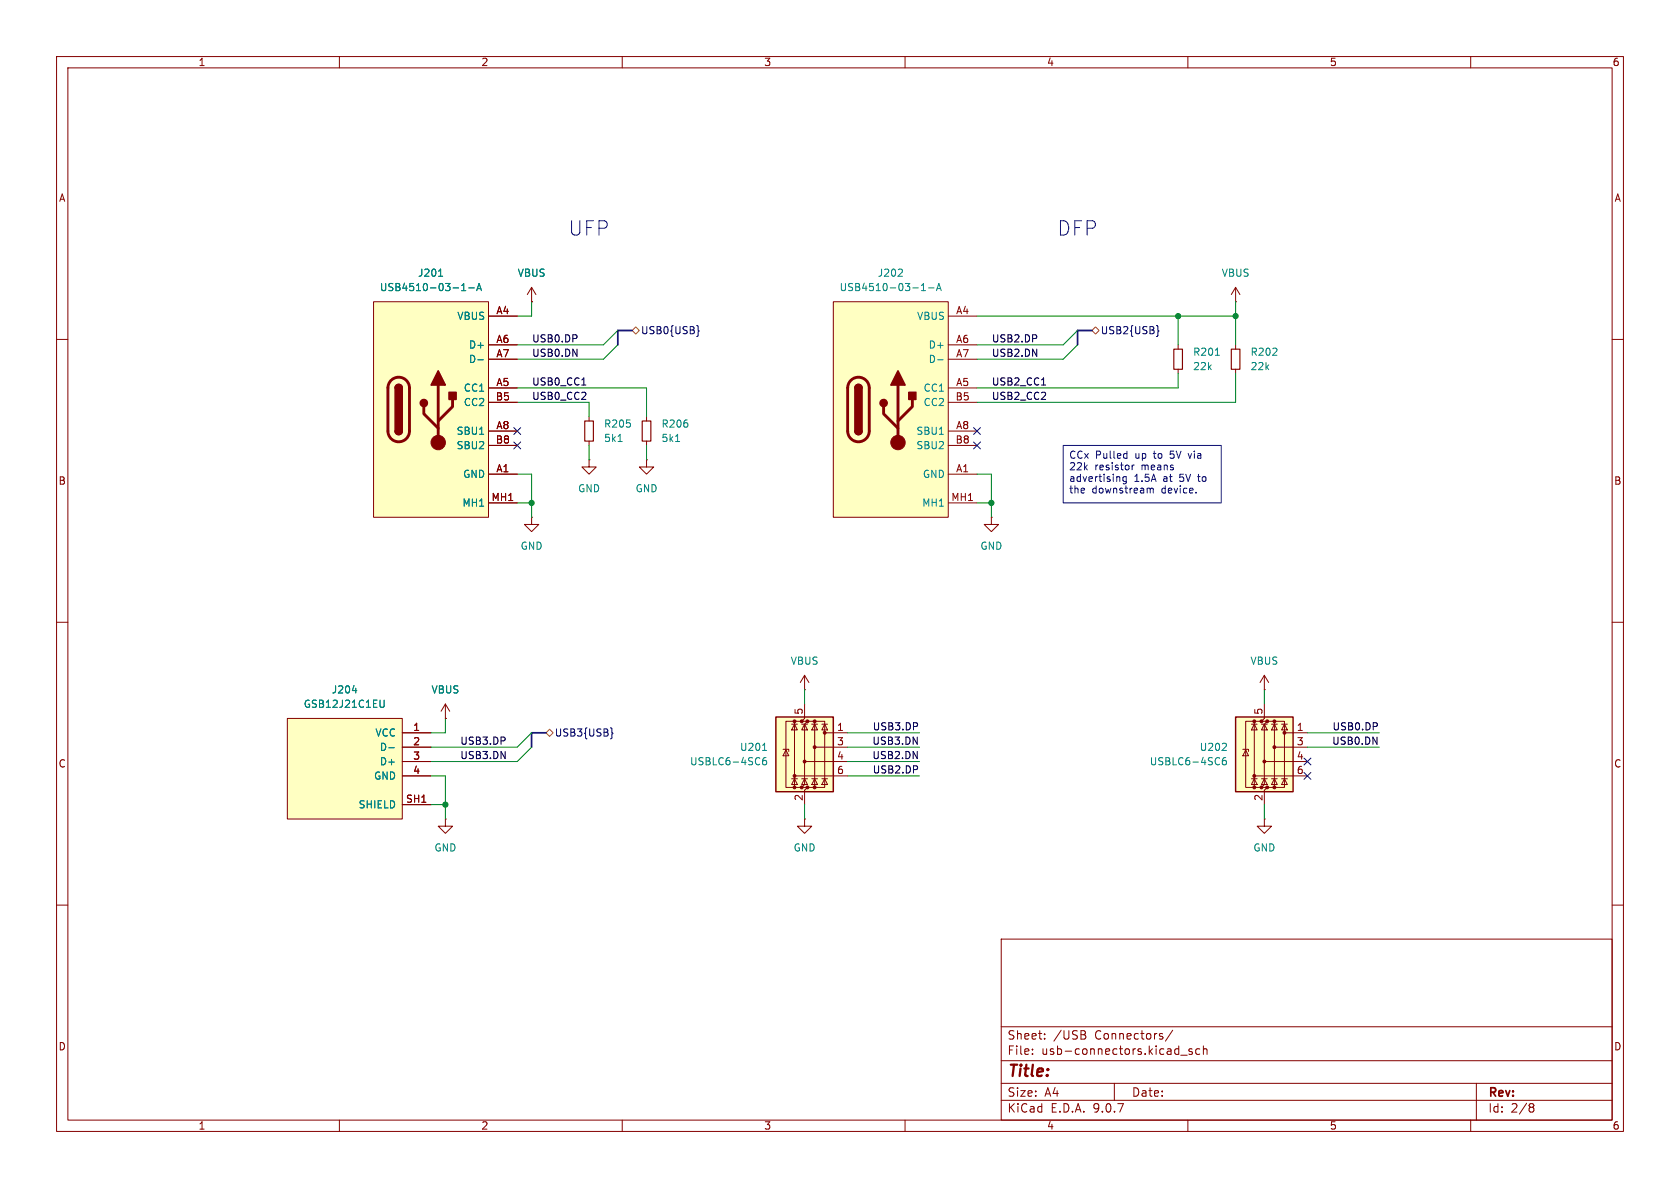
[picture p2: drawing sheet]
(kicad_sch
 (version 20250114)
 (generator "eeschema")
 (generator_version "9.0")
 (paper "A4")
 (lib_symbols
  (symbol "DEV:R_SMALL"
   (pin_numbers (hide yes))
   (pin_names
    (offset 0.254) (hide yes)) (exclude_from_sim no) (in_bom yes) (on_board yes)
   (property "Reference" "R" (at 0 0 90) (effects (font (size 1.27 1.27))))
   (property "Value" "R_SMALL" (at 1.778 0 90) (effects (font (size 1.27 1.27))))
   (property "Footprint" "" (at 0 0 0) (effects (font (size 1.27 1.27)) (hide yes)))
   (property "Datasheet" "~" (at 0 0 0) (effects (font (size 1.27 1.27)) (hide yes)))
   (property "Description" "Resistor, small symbol" (at 0 0 0) (effects (font (size 1.27 1.27)) (hide yes)))
   (symbol "R_SMALL_0_1"
    (rectangle (start -0.762 1.778) (end 0.762 -1.778) (stroke (width 0.2032) (type default)) (fill (type none))))
   (symbol "R_SMALL_1_1"
    (pin passive line (at 0 2.54 270) (length 0.762) (name "~" (effects (font (size 1.27 1.27)))) (number "1" (effects (font (size 1.27 1.27)))))
    (pin passive line (at 0 -2.54 90) (length 0.762) (name "~" (effects (font (size 1.27 1.27)))) (number "2" (effects (font (size 1.27 1.27))))))
   (embedded_fonts no))
  (symbol "Power_Protection:USBLC6-4SC6"
   (pin_names (hide yes)) (exclude_from_sim no) (in_bom yes) (on_board yes)
   (property "Reference" "U" (at 1.27 9.525 0) (effects (font (size 1.27 1.27)) (justify left)))
   (property "Value" "USBLC6-4SC6" (at 1.27 6.985 0) (effects (font (size 1.27 1.27)) (justify left)))
   (property "Footprint" "Package_TO_SOT_SMD:SOT-23-6" (at 2.54 -10.16 0) (effects (font (size 1.27 1.27)
    (italic yes)) (justify left) (hide yes)))
   (property "Datasheet" "https://www.st.com/resource/en/datasheet/usblc6-4.pdf" (at 2.54 -12.7 0) (effects (font (size 1.27 1.27)) (justify left) (hide yes)))
   (property "Description" "Very low capacitance ESD protection diode, 4 data-line, SOT-23-6" (at 0 0 0) (effects (font (size 1.27 1.27)) (hide yes)))
   (symbol "USBLC6-4SC6_0_0"
    (circle (center -3.556 2.54) (radius 0.0001) (stroke (width 0.508) (type default)) (fill (type none)))
    (circle (center -1.778 4.572) (radius 0.0001) (stroke (width 0.508) (type default)) (fill (type none)))
    (circle (center -1.778 0) (radius 0.0001) (stroke (width 0.508) (type default)) (fill (type none)))
    (circle (center -1.778 -7.112) (radius 0.0001) (stroke (width 0.508) (type default)) (fill (type none)))
    (circle (center -0.508 4.572) (radius 0.0001) (stroke (width 0.508) (type default)) (fill (type none)))
    (circle (center -0.508 -7.112) (radius 0.0001) (stroke (width 0.508) (type default)) (fill (type none)))
    (circle (center 0 -2.54) (radius 0.0001) (stroke (width 0.508) (type default)) (fill (type none)))
    (circle (center 0.508 4.572) (radius 0.0001) (stroke (width 0.508) (type default)) (fill (type none)))
    (circle (center 0.508 -7.112) (radius 0.0001) (stroke (width 0.508) (type default)) (fill (type none)))
    (circle (center 1.778 4.572) (radius 0.0001) (stroke (width 0.508) (type default)) (fill (type none)))
    (circle (center 1.778 -5.08) (radius 0.0001) (stroke (width 0.508) (type default)) (fill (type none)))
    (circle (center 1.778 -7.112) (radius 0.0001) (stroke (width 0.508) (type default)) (fill (type none))))
   (symbol "USBLC6-4SC6_0_1"
    (polyline (pts (xy -5.08 2.54) (xy -3.556 2.54)) (stroke (width 0) (type default)) (fill (type none)))
    (polyline (pts (xy -5.08 0) (xy -1.778 0)) (stroke (width 0) (type default)) (fill (type none)))
    (polyline (pts (xy -5.08 -2.54) (xy 0 -2.54)) (stroke (width 0) (type default)) (fill (type none)))
    (polyline (pts (xy -5.08 -5.08) (xy 1.778 -5.08)) (stroke (width 0) (type default)) (fill (type none)))
    (polyline (pts (xy -4.064 3.048) (xy -3.048 3.048) (xy -3.556 4.064) (xy -4.064 3.048)) (stroke (width 0) (type default)) (fill (type none)))
    (polyline (pts (xy -4.064 -5.588) (xy -3.048 -5.588)) (stroke (width 0) (type default)) (fill (type none)))
    (polyline (pts (xy -3.048 4.064) (xy -4.064 4.064)) (stroke (width 0) (type default)) (fill (type none)))
    (polyline (pts (xy -3.048 -6.604) (xy -4.064 -6.604) (xy -3.556 -5.588) (xy -3.048 -6.604)) (stroke (width 0) (type default)) (fill (type none)))
    (polyline (pts (xy -2.286 4.064) (xy -1.27 4.064)) (stroke (width 0) (type default)) (fill (type none)))
    (polyline (pts (xy -2.286 -5.588) (xy -1.27 -5.588)) (stroke (width 0) (type default)) (fill (type none)))
    (polyline (pts (xy -1.27 3.048) (xy -2.286 3.048) (xy -1.778 4.064) (xy -1.27 3.048)) (stroke (width 0) (type default)) (fill (type none)))
    (polyline (pts (xy -1.27 -6.604) (xy -2.286 -6.604) (xy -1.778 -5.588) (xy -1.27 -6.604)) (stroke (width 0) (type default)) (fill (type none)))
    (polyline (pts (xy -0.508 3.048) (xy 0.508 3.048) (xy 0 4.064) (xy -0.508 3.048)) (stroke (width 0) (type default)) (fill (type none)))
    (polyline (pts (xy -0.508 -5.588) (xy 0.508 -5.588)) (stroke (width 0) (type default)) (fill (type none)))
    (polyline (pts (xy -0.508 -6.604) (xy 0.508 -6.604) (xy 0 -5.588) (xy -0.508 -6.604)) (stroke (width 0) (type default)) (fill (type none)))
    (polyline (pts (xy 0 5.08) (xy 0.508 4.572)) (stroke (width 0) (type default)) (fill (type none)))
    (polyline (pts (xy 0.508 4.064) (xy -0.508 4.064)) (stroke (width 0) (type default)) (fill (type none)))
    (polyline (pts (xy 0.508 -7.112) (xy -0.508 -7.112)) (stroke (width 0) (type default)) (fill (type none)))
    (polyline (pts (xy 1.27 4.064) (xy 2.286 4.064)) (stroke (width 0) (type default)) (fill (type none)))
    (polyline (pts (xy 1.27 -6.604) (xy 2.286 -6.604) (xy 1.778 -5.588) (xy 1.27 -6.604)) (stroke (width 0) (type default)) (fill (type none)))
    (polyline (pts (xy 1.778 4.572) (xy 3.302 4.572) (xy 3.302 -7.112) (xy 1.778 -7.112)) (stroke (width 0) (type default)) (fill (type none)))
    (polyline (pts (xy 2.286 3.048) (xy 1.27 3.048) (xy 1.778 4.064) (xy 2.286 3.048)) (stroke (width 0) (type default)) (fill (type none)))
    (polyline (pts (xy 2.286 -5.588) (xy 1.27 -5.588)) (stroke (width 0) (type default)) (fill (type none)))
    (polyline (pts (xy 2.794 -0.762) (xy 2.794 -0.381) (xy 3.81 -0.381)) (stroke (width 0) (type default)) (fill (type none)))
    (polyline (pts (xy 3.81 -1.524) (xy 2.794 -1.524) (xy 3.302 -0.508) (xy 3.81 -1.524)) (stroke (width 0) (type default)) (fill (type none))))
   (symbol "USBLC6-4SC6_1_1"
    (rectangle (start -5.08 5.334) (end 5.08 -7.874) (stroke (width 0.254) (type default)) (fill (type background)))
    (polyline (pts (xy -1.778 4.572) (xy -3.556 4.572) (xy -3.556 -7.112) (xy -1.778 -7.112)) (stroke (width 0) (type default)) (fill (type none)))
    (polyline (pts (xy -0.508 4.572) (xy 1.778 4.572) (xy 1.778 -7.112) (xy 0.508 -7.112)) (stroke (width 0) (type default)) (fill (type none)))
    (polyline (pts (xy 0 -7.62) (xy -0.508 -7.112) (xy -1.778 -7.112) (xy -1.778 4.572) (xy -0.508 4.572)) (stroke (width 0) (type default)) (fill (type none)))
    (polyline (pts (xy 0.508 -7.112) (xy 0 -6.604) (xy 0 4.064) (xy -0.508 4.572)) (stroke (width 0) (type default)) (fill (type none)))
    (pin passive line (at -7.62 2.54 0) (length 2.54) (name "I/O1" (effects (font (size 1.27 1.27)))) (number "1" (effects (font (size 1.27 1.27)))))
    (pin passive line (at -7.62 0 0) (length 2.54) (name "I/O2" (effects (font (size 1.27 1.27)))) (number "3" (effects (font (size 1.27 1.27)))))
    (pin passive line (at -7.62 -2.54 0) (length 2.54) (name "I/O3" (effects (font (size 1.27 1.27)))) (number "4" (effects (font (size 1.27 1.27)))))
    (pin passive line (at -7.62 -5.08 0) (length 2.54) (name "I/O4" (effects (font (size 1.27 1.27)))) (number "6" (effects (font (size 1.27 1.27)))))
    (pin passive line (at 0 7.62 270) (length 2.54) (name "VBUS" (effects (font (size 1.27 1.27)))) (number "5" (effects (font (size 1.27 1.27)))))
    (pin passive line (at 0 -10.16 90) (length 2.54) (name "GND" (effects (font (size 1.27 1.27)))) (number "2" (effects (font (size 1.27 1.27))))))
   (embedded_fonts no))
  (symbol "USB-CONN:GSB12J21C1EU"
   (pin_names
    (offset 1.016)) (exclude_from_sim no) (in_bom yes) (on_board yes)
   (property "Reference" "J" (at 0 5.08 0) (effects (font (size 1.27 1.27))))
   (property "Value" "GSB12J21C1EU" (at 0 2.54 0) (effects (font (size 1.27 1.27))))
   (property "Footprint" "project_footprints:GSB12J21C1EU" (at 0 -20.32 0) (effects (font (size 1.27 1.27)) (justify bottom) (hide yes)))
   (property "Datasheet" "" (at 0 0 0) (effects (font (size 1.27 1.27)) (hide yes)))
   (property "Description" "" (at 0 0 0) (effects (font (size 1.27 1.27)) (hide yes)))
   (property "Manufacturer" "Amphenol Commercial Products" (at 0 -22.86 0) (effects (font (size 1.27 1.27)) (justify bottom) (hide yes)))
   (symbol "GSB12J21C1EU_0_0"
    (pin power_in line (at -15.24 -2.54 0) (length 5.08) (name "VCC" (effects (font (size 1.27 1.27)))) (number "1" (effects (font (size 1.27 1.27)))))
    (pin bidirectional line (at -15.24 -5.08 0) (length 5.08) (name "D-" (effects (font (size 1.27 1.27)))) (number "2" (effects (font (size 1.27 1.27)))))
    (pin bidirectional line (at -15.24 -7.62 0) (length 5.08) (name "D+" (effects (font (size 1.27 1.27)))) (number "3" (effects (font (size 1.27 1.27)))))
    (pin power_in line (at -15.24 -10.16 0) (length 5.08) (name "GND" (effects (font (size 1.27 1.27)))) (number "4" (effects (font (size 1.27 1.27)))))
    (pin passive line (at -15.24 -15.24 0) (length 5.08) (name "SHIELD" (effects (font (size 1.27 1.27)))) (number "SH1" (effects (font (size 1.27 1.27)))))
    (pin passive line (at -15.24 -15.24 0) (length 5.08) (hide yes) (name "SHIELD" (effects (font (size 1.27 1.27)))) (number "SH2" (effects (font (size 1.27 1.27)))))
    (pin passive line (at -15.24 -15.24 0) (length 5.08) (hide yes) (name "SHIELD" (effects (font (size 1.27 1.27)))) (number "SH3" (effects (font (size 1.27 1.27)))))
    (pin passive line (at -15.24 -15.24 0) (length 5.08) (hide yes) (name "SHIELD" (effects (font (size 1.27 1.27)))) (number "SH4" (effects (font (size 1.27 1.27))))))
   (symbol "GSB12J21C1EU_1_0"
    (rectangle (start -10.16 0) (end 10.16 -17.78) (stroke (width 0) (type solid)) (fill (type background))))
   (embedded_fonts no))
  (symbol "USB-CONN:USB4510-03-1-A" (exclude_from_sim no) (in_bom yes) (on_board yes)
   (property "Reference" "J" (at 0 5.08 0) (effects (font (size 1.27 1.27))))
   (property "Value" "USB4510-03-1-A" (at 0 2.54 0) (effects (font (size 1.27 1.27))))
   (property "Footprint" "project_footprints:USB4510031A" (at 26.67 -94.92 0) (effects (font (size 1.27 1.27)) (justify left top) (hide yes)))
   (property "Datasheet" "https://gct.co/files/drawings/usb4510.pdf" (at 26.67 -194.92 0) (effects (font (size 1.27 1.27)) (justify left top) (hide yes)))
   (property "Description" "USB Connectors USB C Rec 16P 3u\" Mid Mnt 1.6mm O-set SMT L = 6.5mm S-Spring" (at 0 10.16 0) (effects (font (size 1.27 1.27)) (hide yes)))
   (property "Height" "3.36" (at 26.67 -394.92 0) (effects (font (size 1.27 1.27)) (justify left top) (hide yes)))
   (property "Mouser Part Number" "640-USB4510031A" (at 26.67 -494.92 0) (effects (font (size 1.27 1.27)) (justify left top) (hide yes)))
   (property "Mouser Price/Stock" "https://www.mouser.co.uk/ProductDetail/GCT/USB4510-03-1-A?qs=7D1LtPJG0i3iod3O3OZ7LA%3D%3D" (at 26.67 -594.92 0) (effects (font (size 1.27 1.27)) (justify left top) (hide yes)))
   (property "Manufacturer_Name" "GCT (GLOBAL CONNECTOR TECHNOLOGY)" (at 26.67 -694.92 0) (effects (font (size 1.27 1.27)) (justify left top) (hide yes)))
   (property "Manufacturer_Part_Number" "USB4510-03-1-A" (at 26.67 -794.92 0) (effects (font (size 1.27 1.27)) (justify left top) (hide yes)))
   (symbol "USB4510-03-1-A_0_1"
    (polyline (pts (xy -7.62 -22.86) (xy -7.62 -15.24)) (stroke (width 0.508) (type default)) (fill (type none)))
    (rectangle (start -6.35 -22.86) (end -5.08 -15.24) (stroke (width 0.254) (type default)) (fill (type outline)))
    (arc (start -6.35 -15.24) (mid -5.715 -14.6077) (end -5.08 -15.24) (stroke (width 0.254) (type default)) (fill (type none)))
    (arc (start -6.35 -15.24) (mid -5.715 -14.6077) (end -5.08 -15.24) (stroke (width 0.254) (type default)) (fill (type outline)))
    (arc (start -7.62 -15.24) (mid -5.715 -13.3433) (end -3.81 -15.24) (stroke (width 0.508) (type default)) (fill (type none)))
    (arc (start -3.81 -22.86) (mid -5.715 -24.7567) (end -7.62 -22.86) (stroke (width 0.508) (type default)) (fill (type none)))
    (arc (start -5.08 -22.86) (mid -5.715 -23.4923) (end -6.35 -22.86) (stroke (width 0.254) (type default)) (fill (type none)))
    (arc (start -5.08 -22.86) (mid -5.715 -23.4923) (end -6.35 -22.86) (stroke (width 0.254) (type default)) (fill (type outline)))
    (polyline (pts (xy -3.81 -15.24) (xy -3.81 -22.86)) (stroke (width 0.508) (type default)) (fill (type none))))
   (symbol "USB4510-03-1-A_1_1"
    (rectangle (start -10.16 0) (end 10.16 -38.1) (stroke (width 0) (type solid)) (fill (type background)))
    (circle (center -1.27 -17.907) (radius 0.635) (stroke (width 0.254) (type default)) (fill (type outline)))
    (polyline (pts (xy 0 -14.732) (xy 1.27 -12.192) (xy 2.54 -14.732) (xy 0 -14.732)) (stroke (width 0.254) (type default)) (fill (type outline)))
    (polyline (pts (xy 1.27 -21.082) (xy 3.81 -18.542) (xy 3.81 -17.272)) (stroke (width 0.508) (type default)) (fill (type none)))
    (polyline (pts (xy 1.27 -22.352) (xy -1.27 -19.812) (xy -1.27 -18.542)) (stroke (width 0.508) (type default)) (fill (type none)))
    (polyline (pts (xy 1.27 -24.892) (xy 1.27 -14.732)) (stroke (width 0.508) (type default)) (fill (type none)))
    (circle (center 1.27 -24.892) (radius 1.27) (stroke (width 0) (type default)) (fill (type outline)))
    (rectangle (start 3.175 -17.272) (end 4.445 -16.002) (stroke (width 0.254) (type default)) (fill (type outline)))
    (pin passive line (at 15.24 -2.54 180) (length 5.08) (name "VBUS" (effects (font (size 1.27 1.27)))) (number "A4" (effects (font (size 1.27 1.27)))))
    (pin passive line (at 15.24 -2.54 180) (length 5.08) (hide yes) (name "VBUS" (effects (font (size 1.27 1.27)))) (number "A9" (effects (font (size 1.27 1.27)))))
    (pin bidirectional line (at 15.24 -7.62 180) (length 5.08) (name "D+" (effects (font (size 1.27 1.27)))) (number "A6" (effects (font (size 1.27 1.27)))))
    (pin passive line (at 15.24 -7.62 180) (length 5.08) (hide yes) (name "D+" (effects (font (size 1.27 1.27)))) (number "B6" (effects (font (size 1.27 1.27)))))
    (pin bidirectional line (at 15.24 -10.16 180) (length 5.08) (name "D-" (effects (font (size 1.27 1.27)))) (number "A7" (effects (font (size 1.27 1.27)))))
    (pin passive line (at 15.24 -10.16 180) (length 5.08) (hide yes) (name "D-" (effects (font (size 1.27 1.27)))) (number "B7" (effects (font (size 1.27 1.27)))))
    (pin bidirectional line (at 15.24 -15.24 180) (length 5.08) (name "CC1" (effects (font (size 1.27 1.27)))) (number "A5" (effects (font (size 1.27 1.27)))))
    (pin bidirectional line (at 15.24 -17.78 180) (length 5.08) (name "CC2" (effects (font (size 1.27 1.27)))) (number "B5" (effects (font (size 1.27 1.27)))))
    (pin bidirectional line (at 15.24 -22.86 180) (length 5.08) (name "SBU1" (effects (font (size 1.27 1.27)))) (number "A8" (effects (font (size 1.27 1.27)))))
    (pin bidirectional line (at 15.24 -25.4 180) (length 5.08) (name "SBU2" (effects (font (size 1.27 1.27)))) (number "B8" (effects (font (size 1.27 1.27)))))
    (pin passive line (at 15.24 -30.48 180) (length 5.08) (name "GND" (effects (font (size 1.27 1.27)))) (number "A1" (effects (font (size 1.27 1.27)))))
    (pin passive line (at 15.24 -30.48 180) (length 5.08) (hide yes) (name "GND" (effects (font (size 1.27 1.27)))) (number "A12" (effects (font (size 1.27 1.27)))))
    (pin passive line (at 15.24 -35.56 180) (length 5.08) (name "MH1" (effects (font (size 1.27 1.27)))) (number "MH1" (effects (font (size 1.27 1.27)))))
    (pin passive line (at 15.24 -35.56 180) (length 5.08) (hide yes) (name "MH2" (effects (font (size 1.27 1.27)))) (number "MH2" (effects (font (size 1.27 1.27)))))
    (pin passive line (at 15.24 -35.56 180) (length 5.08) (hide yes) (name "MH3" (effects (font (size 1.27 1.27)))) (number "MH3" (effects (font (size 1.27 1.27)))))
    (pin passive line (at 15.24 -35.56 180) (length 5.08) (hide yes) (name "MH4" (effects (font (size 1.27 1.27)))) (number "MH4" (effects (font (size 1.27 1.27))))))
   (embedded_fonts no))
  (symbol "power:GND"
   (power)
   (pin_numbers (hide yes))
   (pin_names
    (offset 0) (hide yes)) (exclude_from_sim no) (in_bom yes) (on_board yes)
   (property "Reference" "#PWR" (at 0 -6.35 0) (effects (font (size 1.27 1.27)) (hide yes)))
   (property "Value" "GND" (at 0 -3.81 0) (effects (font (size 1.27 1.27))))
   (property "Footprint" "" (at 0 0 0) (effects (font (size 1.27 1.27)) (hide yes)))
   (property "Datasheet" "" (at 0 0 0) (effects (font (size 1.27 1.27)) (hide yes)))
   (property "Description" "Power symbol creates a global label with name \"GND\" , ground" (at 0 0 0) (effects (font (size 1.27 1.27)) (hide yes)))
   (symbol "GND_0_1"
    (polyline (pts (xy 0 0) (xy 0 -1.27) (xy 1.27 -1.27) (xy 0 -2.54) (xy -1.27 -1.27) (xy 0 -1.27)) (stroke (width 0) (type default)) (fill (type none))))
   (symbol "GND_1_1"
    (pin power_in line (at 0 0 270) (length 0) (name "~" (effects (font (size 1.27 1.27)))) (number "1" (effects (font (size 1.27 1.27))))))
   (embedded_fonts no))
  (symbol "power:VBUS"
   (power)
   (pin_numbers (hide yes))
   (pin_names
    (offset 0) (hide yes)) (exclude_from_sim no) (in_bom yes) (on_board yes)
   (property "Reference" "#PWR" (at 0 -3.81 0) (effects (font (size 1.27 1.27)) (hide yes)))
   (property "Value" "VBUS" (at 0 3.556 0) (effects (font (size 1.27 1.27))))
   (property "Footprint" "" (at 0 0 0) (effects (font (size 1.27 1.27)) (hide yes)))
   (property "Datasheet" "" (at 0 0 0) (effects (font (size 1.27 1.27)) (hide yes)))
   (property "Description" "Power symbol creates a global label with name \"VBUS\"" (at 0 0 0) (effects (font (size 1.27 1.27)) (hide yes)))
   (symbol "VBUS_0_1"
    (polyline (pts (xy -0.762 1.27) (xy 0 2.54)) (stroke (width 0) (type default)) (fill (type none)))
    (polyline (pts (xy 0 2.54) (xy 0.762 1.27)) (stroke (width 0) (type default)) (fill (type none)))
    (polyline (pts (xy 0 0) (xy 0 2.54)) (stroke (width 0) (type default)) (fill (type none))))
   (symbol "VBUS_1_1"
    (pin power_in line (at 0 0 90) (length 0) (name "~" (effects (font (size 1.27 1.27)))) (number "1" (effects (font (size 1.27 1.27))))))
   (embedded_fonts no)))
 (bus_alias "USB"
  (members "DP" "DN"))
 (text "UFP"
  (exclude_from_sim no)
  (at 104.14 40.64 0)
  (effects (font (size 2.54 2.54))))
 (text "DFP"
  (exclude_from_sim no)
  (at 190.5 40.64 0)
  (effects (font (size 2.54 2.54))))
 (text_box "CCx Pulled up to 5V via 22k resistor means advertising 1.5A at 5V to the downstream device."
  (exclude_from_sim no)
  (at 187.96 78.74 0)
  (size 27.94 10.16)
  (margins 0.9525 0.9525 0.9525 0.9525)
  (stroke (width 0) (type solid))
  (fill (type none))
  (effects (font (size 1.27 1.27)) (justify left top)))
 (junction
  (at 175.26 88.9)
  (diameter 0)
  (color 0 0 0 0))
 (junction
  (at 208.28 55.88)
  (diameter 0)
  (color 0 0 0 0))
 (junction
  (at 93.98 88.9)
  (diameter 0)
  (color 0 0 0 0))
 (junction
  (at 78.74 142.24)
  (diameter 0)
  (color 0 0 0 0))
 (junction
  (at 218.44 55.88)
  (diameter 0)
  (color 0 0 0 0))
 (no_connect
  (at 231.14 134.62))
 (no_connect
  (at 91.44 78.74))
 (no_connect
  (at 172.72 78.74))
 (no_connect
  (at 172.72 76.2))
 (no_connect
  (at 91.44 76.2))
 (no_connect
  (at 231.14 137.16))
 (bus_entry
  (at 109.22 60.96)
  (size -2.54 2.54)
  (stroke (width 0) (type default)))
 (bus_entry
  (at 109.22 58.42)
  (size -2.54 2.54)
  (stroke (width 0) (type default)))
 (bus_entry
  (at 190.5 60.96)
  (size -2.54 2.54)
  (stroke (width 0) (type default)))
 (bus_entry
  (at 93.98 132.08)
  (size -2.54 2.54)
  (stroke (width 0) (type default)))
 (bus_entry
  (at 190.5 58.42)
  (size -2.54 2.54)
  (stroke (width 0) (type default)))
 (bus_entry
  (at 93.98 129.54)
  (size -2.54 2.54)
  (stroke (width 0) (type default)))
 (wire
  (pts (xy 223.52 142.24) (xy 223.52 144.78))
  (stroke (width 0) (type default)))
 (wire
  (pts (xy 162.56 132.08) (xy 149.86 132.08))
  (stroke (width 0) (type default)))
 (wire
  (pts (xy 142.24 121.92) (xy 142.24 124.46))
  (stroke (width 0) (type default)))
 (wire
  (pts (xy 172.72 55.88) (xy 208.28 55.88))
  (stroke (width 0) (type default)))
 (wire
  (pts (xy 93.98 88.9) (xy 93.98 91.44))
  (stroke (width 0) (type default)))
 (bus
  (pts (xy 111.76 58.42) (xy 109.22 58.42))
  (stroke (width 0) (type default)))
 (wire
  (pts (xy 91.44 71.12) (xy 104.14 71.12))
  (stroke (width 0) (type default)))
 (wire
  (pts (xy 76.2 132.08) (xy 91.44 132.08))
  (stroke (width 0) (type default)))
 (wire
  (pts (xy 76.2 134.62) (xy 91.44 134.62))
  (stroke (width 0) (type default)))
 (wire
  (pts (xy 104.14 71.12) (xy 104.14 73.66))
  (stroke (width 0) (type default)))
 (wire
  (pts (xy 76.2 142.24) (xy 78.74 142.24))
  (stroke (width 0) (type default)))
 (wire
  (pts (xy 78.74 127) (xy 78.74 129.54))
  (stroke (width 0) (type default)))
 (wire
  (pts (xy 93.98 55.88) (xy 93.98 53.34))
  (stroke (width 0) (type default)))
 (wire
  (pts (xy 78.74 142.24) (xy 78.74 144.78))
  (stroke (width 0) (type default)))
 (wire
  (pts (xy 208.28 55.88) (xy 208.28 60.96))
  (stroke (width 0) (type default)))
 (wire
  (pts (xy 231.14 129.54) (xy 243.84 129.54))
  (stroke (width 0) (type default)))
 (wire
  (pts (xy 172.72 60.96) (xy 187.96 60.96))
  (stroke (width 0) (type default)))
 (wire
  (pts (xy 223.52 121.92) (xy 223.52 124.46))
  (stroke (width 0) (type default)))
 (wire
  (pts (xy 114.3 68.58) (xy 114.3 73.66))
  (stroke (width 0) (type default)))
 (wire
  (pts (xy 114.3 78.74) (xy 114.3 81.28))
  (stroke (width 0) (type default)))
 (wire
  (pts (xy 78.74 137.16) (xy 78.74 142.24))
  (stroke (width 0) (type default)))
 (wire
  (pts (xy 208.28 55.88) (xy 218.44 55.88))
  (stroke (width 0) (type default)))
 (wire
  (pts (xy 93.98 83.82) (xy 93.98 88.9))
  (stroke (width 0) (type default)))
 (wire
  (pts (xy 142.24 142.24) (xy 142.24 144.78))
  (stroke (width 0) (type default)))
 (bus
  (pts (xy 109.22 58.42) (xy 109.22 60.96))
  (stroke (width 0) (type default)))
 (wire
  (pts (xy 162.56 129.54) (xy 149.86 129.54))
  (stroke (width 0) (type default)))
 (wire
  (pts (xy 91.44 88.9) (xy 93.98 88.9))
  (stroke (width 0) (type default)))
 (wire
  (pts (xy 172.72 71.12) (xy 218.44 71.12))
  (stroke (width 0) (type default)))
 (bus
  (pts (xy 190.5 58.42) (xy 190.5 60.96))
  (stroke (width 0) (type default)))
 (wire
  (pts (xy 231.14 132.08) (xy 243.84 132.08))
  (stroke (width 0) (type default)))
 (wire
  (pts (xy 91.44 63.5) (xy 106.68 63.5))
  (stroke (width 0) (type default)))
 (wire
  (pts (xy 172.72 83.82) (xy 175.26 83.82))
  (stroke (width 0) (type default)))
 (wire
  (pts (xy 162.56 137.16) (xy 149.86 137.16))
  (stroke (width 0) (type default)))
 (wire
  (pts (xy 208.28 68.58) (xy 208.28 66.04))
  (stroke (width 0) (type default)))
 (wire
  (pts (xy 172.72 88.9) (xy 175.26 88.9))
  (stroke (width 0) (type default)))
 (wire
  (pts (xy 162.56 134.62) (xy 149.86 134.62))
  (stroke (width 0) (type default)))
 (wire
  (pts (xy 91.44 68.58) (xy 114.3 68.58))
  (stroke (width 0) (type default)))
 (bus
  (pts (xy 93.98 129.54) (xy 93.98 132.08))
  (stroke (width 0) (type default)))
 (wire
  (pts (xy 76.2 137.16) (xy 78.74 137.16))
  (stroke (width 0) (type default)))
 (wire
  (pts (xy 218.44 66.04) (xy 218.44 71.12))
  (stroke (width 0) (type default)))
 (wire
  (pts (xy 91.44 60.96) (xy 106.68 60.96))
  (stroke (width 0) (type default)))
 (wire
  (pts (xy 91.44 55.88) (xy 93.98 55.88))
  (stroke (width 0) (type default)))
 (wire
  (pts (xy 172.72 63.5) (xy 187.96 63.5))
  (stroke (width 0) (type default)))
 (wire
  (pts (xy 104.14 78.74) (xy 104.14 81.28))
  (stroke (width 0) (type default)))
 (wire
  (pts (xy 91.44 83.82) (xy 93.98 83.82))
  (stroke (width 0) (type default)))
 (wire
  (pts (xy 218.44 53.34) (xy 218.44 55.88))
  (stroke (width 0) (type default)))
 (wire
  (pts (xy 175.26 83.82) (xy 175.26 88.9))
  (stroke (width 0) (type default)))
 (wire
  (pts (xy 218.44 55.88) (xy 218.44 60.96))
  (stroke (width 0) (type default)))
 (wire
  (pts (xy 76.2 129.54) (xy 78.74 129.54))
  (stroke (width 0) (type default)))
 (wire
  (pts (xy 175.26 88.9) (xy 175.26 91.44))
  (stroke (width 0) (type default)))
 (bus
  (pts (xy 96.52 129.54) (xy 93.98 129.54))
  (stroke (width 0) (type default)))
 (wire
  (pts (xy 172.72 68.58) (xy 208.28 68.58))
  (stroke (width 0) (type default)))
 (bus
  (pts (xy 193.04 58.42) (xy 190.5 58.42))
  (stroke (width 0) (type default)))
 (label "USB2.DP"
  (at 175.26 60.96 0)
  (effects (font (size 1.27 1.27)) (justify left bottom)))
 (label "USB3.DP"
  (at 81.28 132.08 0)
  (effects (font (size 1.27 1.27)) (justify left bottom)))
 (label "USB0.DN"
  (at 93.98 63.5 0)
  (effects (font (size 1.27 1.27)) (justify left bottom)))
 (label "USB2.DP"
  (at 162.56 137.16 180)
  (effects (font (size 1.27 1.27)) (justify right bottom)))
 (label "USB0.DN"
  (at 243.84 132.08 180)
  (effects (font (size 1.27 1.27)) (justify right bottom)))
 (label "USB0_CC2"
  (at 93.98 71.12 0)
  (effects (font (size 1.27 1.27)) (justify left bottom)))
 (label "USB2.DN"
  (at 175.26 63.5 0)
  (effects (font (size 1.27 1.27)) (justify left bottom)))
 (label "USB2_CC2"
  (at 175.26 71.12 0)
  (effects (font (size 1.27 1.27)) (justify left bottom)))
 (label "USB2.DN"
  (at 162.56 134.62 180)
  (effects (font (size 1.27 1.27)) (justify right bottom)))
 (label "USB0.DP"
  (at 93.98 60.96 0)
  (effects (font (size 1.27 1.27)) (justify left bottom)))
 (label "USB0_CC1"
  (at 93.98 68.58 0)
  (effects (font (size 1.27 1.27)) (justify left bottom)))
 (label "USB3.DN"
  (at 162.56 132.08 180)
  (effects (font (size 1.27 1.27)) (justify right bottom)))
 (label "USB2_CC1"
  (at 175.26 68.58 0)
  (effects (font (size 1.27 1.27)) (justify left bottom)))
 (label "USB3.DP"
  (at 162.56 129.54 180)
  (effects (font (size 1.27 1.27)) (justify right bottom)))
 (label "USB0.DP"
  (at 243.84 129.54 180)
  (effects (font (size 1.27 1.27)) (justify right bottom)))
 (label "USB3.DN"
  (at 81.28 134.62 0)
  (effects (font (size 1.27 1.27)) (justify left bottom)))
 (hierarchical_label "USB3{USB}"
  (shape bidirectional)
  (at 96.52 129.54 0)
  (effects (font (size 1.27 1.27)) (justify left)))
 (hierarchical_label "USB0{USB}"
  (shape bidirectional)
  (at 111.76 58.42 0)
  (effects (font (size 1.27 1.27)) (justify left)))
 (hierarchical_label "USB2{USB}"
  (shape bidirectional)
  (at 193.04 58.42 0)
  (effects (font (size 1.27 1.27)) (justify left)))
 (symbol
  (lib_id "power:VBUS")
  (at 93.98 53.34 0)
  (unit 1)
  (exclude_from_sim no)
  (in_bom yes)
  (on_board yes)
  (dnp no)
  (fields_autoplaced yes)
  (property "Reference" "#PWR0201" (at 93.98 57.15 0) (effects (font (size 1.27 1.27)) (hide yes)))
  (property "Value" "VBUS" (at 93.98 48.26 0) (effects (font (size 1.27 1.27))))
  (property "Footprint" "" (at 93.98 53.34 0) (effects (font (size 1.27 1.27)) (hide yes)))
  (property "Datasheet" "" (at 93.98 53.34 0) (effects (font (size 1.27 1.27)) (hide yes)))
  (property "Description" "Power symbol creates a global label with name \"VBUS\"" (at 93.98 53.34 0) (effects (font (size 1.27 1.27)) (hide yes)))
  (pin "1"))
 (symbol
  (lib_id "power:GND")
  (at 104.14 81.28 0)
  (unit 1)
  (exclude_from_sim no)
  (in_bom yes)
  (on_board yes)
  (dnp no)
  (fields_autoplaced yes)
  (property "Reference" "#PWR0204" (at 104.14 87.63 0) (effects (font (size 1.27 1.27)) (hide yes)))
  (property "Value" "GND" (at 104.14 86.36 0) (effects (font (size 1.27 1.27))))
  (property "Footprint" "" (at 104.14 81.28 0) (effects (font (size 1.27 1.27)) (hide yes)))
  (property "Datasheet" "" (at 104.14 81.28 0) (effects (font (size 1.27 1.27)) (hide yes)))
  (property "Description" "Power symbol creates a global label with name \"GND\" , ground" (at 104.14 81.28 0) (effects (font (size 1.27 1.27)) (hide yes)))
  (pin "1"))
 (symbol
  (lib_id "USB-CONN:USB4510-03-1-A")
  (at 157.48 53.34 0)
  (unit 1)
  (exclude_from_sim no)
  (in_bom yes)
  (on_board yes)
  (dnp no)
  (fields_autoplaced yes)
  (property "Reference" "J202" (at 157.48 48.26 0) (effects (font (size 1.27 1.27))))
  (property "Value" "USB4510-03-1-A" (at 157.48 50.8 0) (effects (font (size 1.27 1.27))))
  (property "Footprint" "project_footprints:USB4510031A" (at 184.15 148.26 0) (effects (font (size 1.27 1.27)) (justify left top) (hide yes)))
  (property "Datasheet" "https://gct.co/files/drawings/usb4510.pdf" (at 184.15 248.26 0) (effects (font (size 1.27 1.27)) (justify left top) (hide yes)))
  (property "Description" "USB Connectors USB C Rec 16P 3u\" Mid Mnt 1.6mm O-set SMT L = 6.5mm S-Spring" (at 157.48 43.18 0) (effects (font (size 1.27 1.27)) (hide yes)))
  (property "Height" "3.36" (at 184.15 448.26 0) (effects (font (size 1.27 1.27)) (justify left top) (hide yes)))
  (property "Mouser Part Number" "640-USB4510031A" (at 184.15 548.26 0) (effects (font (size 1.27 1.27)) (justify left top) (hide yes)))
  (property "Mouser Price/Stock" "https://www.mouser.co.uk/ProductDetail/GCT/USB4510-03-1-A?qs=7D1LtPJG0i3iod3O3OZ7LA%3D%3D" (at 184.15 648.26 0) (effects (font (size 1.27 1.27)) (justify left top) (hide yes)))
  (property "Manufacturer_Name" "GCT (GLOBAL CONNECTOR TECHNOLOGY)" (at 184.15 748.26 0) (effects (font (size 1.27 1.27)) (justify left top) (hide yes)))
  (property "Manufacturer_Part_Number" "USB4510-03-1-A" (at 184.15 848.26 0) (effects (font (size 1.27 1.27)) (justify left top) (hide yes)))
  (pin "B8")
  (pin "MH3")
  (pin "MH4")
  (pin "B7")
  (pin "B5")
  (pin "A1")
  (pin "A9")
  (pin "A5")
  (pin "A7")
  (pin "A8")
  (pin "B6")
  (pin "A4")
  (pin "A6")
  (pin "A12")
  (pin "MH1")
  (pin "MH2"))
 (symbol
  (lib_id "power:GND")
  (at 142.24 144.78 0)
  (mirror y)
  (unit 1)
  (exclude_from_sim no)
  (in_bom yes)
  (on_board yes)
  (dnp no)
  (fields_autoplaced yes)
  (property "Reference" "#PWR0213" (at 142.24 151.13 0) (effects (font (size 1.27 1.27)) (hide yes)))
  (property "Value" "GND" (at 142.24 149.86 0) (effects (font (size 1.27 1.27))))
  (property "Footprint" "" (at 142.24 144.78 0) (effects (font (size 1.27 1.27)) (hide yes)))
  (property "Datasheet" "" (at 142.24 144.78 0) (effects (font (size 1.27 1.27)) (hide yes)))
  (property "Description" "Power symbol creates a global label with name \"GND\" , ground" (at 142.24 144.78 0) (effects (font (size 1.27 1.27)) (hide yes)))
  (pin "1"))
 (symbol
  (lib_id "Power_Protection:USBLC6-4SC6")
  (at 223.52 132.08 0)
  (mirror y)
  (unit 1)
  (exclude_from_sim no)
  (in_bom yes)
  (on_board yes)
  (dnp no)
  (fields_autoplaced yes)
  (property "Reference" "U202" (at 217.17 132.0799 0) (effects (font (size 1.27 1.27)) (justify left)))
  (property "Value" "USBLC6-4SC6" (at 217.17 134.6199 0) (effects (font (size 1.27 1.27)) (justify left)))
  (property "Footprint" "Package_TO_SOT_SMD:SOT-23-6" (at 220.98 142.24 0) (effects (font (size 1.27 1.27)
    (italic yes)) (justify left) (hide yes)))
  (property "Datasheet" "https://www.st.com/resource/en/datasheet/usblc6-4.pdf" (at 220.98 144.78 0) (effects (font (size 1.27 1.27)) (justify left) (hide yes)))
  (property "Description" "Very low capacitance ESD protection diode, 4 data-line, SOT-23-6" (at 223.52 132.08 0) (effects (font (size 1.27 1.27)) (hide yes)))
  (pin "1")
  (pin "3")
  (pin "4")
  (pin "5")
  (pin "6")
  (pin "2"))
 (symbol
  (lib_id "power:GND")
  (at 78.74 144.78 0)
  (unit 1)
  (exclude_from_sim no)
  (in_bom yes)
  (on_board yes)
  (dnp no)
  (fields_autoplaced yes)
  (property "Reference" "#PWR0212" (at 78.74 151.13 0) (effects (font (size 1.27 1.27)) (hide yes)))
  (property "Value" "GND" (at 78.74 149.86 0) (effects (font (size 1.27 1.27))))
  (property "Footprint" "" (at 78.74 144.78 0) (effects (font (size 1.27 1.27)) (hide yes)))
  (property "Datasheet" "" (at 78.74 144.78 0) (effects (font (size 1.27 1.27)) (hide yes)))
  (property "Description" "Power symbol creates a global label with name \"GND\" , ground" (at 78.74 144.78 0) (effects (font (size 1.27 1.27)) (hide yes)))
  (pin "1"))
 (symbol
  (lib_id "USB-CONN:GSB12J21C1EU")
  (at 60.96 127 0)
  (mirror y)
  (unit 1)
  (exclude_from_sim no)
  (in_bom yes)
  (on_board yes)
  (dnp no)
  (fields_autoplaced yes)
  (property "Reference" "J204" (at 60.96 121.92 0) (effects (font (size 1.27 1.27))))
  (property "Value" "GSB12J21C1EU" (at 60.96 124.46 0) (effects (font (size 1.27 1.27))))
  (property "Footprint" "project_footprints:GSB12J21C1EU" (at 60.96 147.32 0) (effects (font (size 1.27 1.27)) (justify bottom) (hide yes)))
  (property "Datasheet" "" (at 60.96 127 0) (effects (font (size 1.27 1.27)) (hide yes)))
  (property "Description" "" (at 60.96 127 0) (effects (font (size 1.27 1.27)) (hide yes)))
  (property "Manufacturer" "Amphenol Commercial Products" (at 60.96 149.86 0) (effects (font (size 1.27 1.27)) (justify bottom) (hide yes)))
  (pin "SH3")
  (pin "1")
  (pin "2")
  (pin "4")
  (pin "SH2")
  (pin "SH4")
  (pin "3")
  (pin "SH1"))
 (symbol
  (lib_id "power:GND")
  (at 114.3 81.28 0)
  (unit 1)
  (exclude_from_sim no)
  (in_bom yes)
  (on_board yes)
  (dnp no)
  (fields_autoplaced yes)
  (property "Reference" "#PWR0205" (at 114.3 87.63 0) (effects (font (size 1.27 1.27)) (hide yes)))
  (property "Value" "GND" (at 114.3 86.36 0) (effects (font (size 1.27 1.27))))
  (property "Footprint" "" (at 114.3 81.28 0) (effects (font (size 1.27 1.27)) (hide yes)))
  (property "Datasheet" "" (at 114.3 81.28 0) (effects (font (size 1.27 1.27)) (hide yes)))
  (property "Description" "Power symbol creates a global label with name \"GND\" , ground" (at 114.3 81.28 0) (effects (font (size 1.27 1.27)) (hide yes)))
  (pin "1"))
 (symbol
  (lib_id "DEV:R_SMALL")
  (at 104.14 76.2 0)
  (unit 1)
  (exclude_from_sim no)
  (in_bom yes)
  (on_board yes)
  (dnp no)
  (fields_autoplaced yes)
  (property "Reference" "R205" (at 106.68 74.9299 0) (effects (font (size 1.27 1.27)) (justify left)))
  (property "Value" "5k1" (at 106.68 77.4699 0) (effects (font (size 1.27 1.27)) (justify left)))
  (property "Footprint" "project_footprints:R_0402" (at 104.14 76.2 0) (effects (font (size 1.27 1.27)) (hide yes)))
  (property "Datasheet" "~" (at 104.14 76.2 0) (effects (font (size 1.27 1.27)) (hide yes)))
  (property "Description" "Resistor, small symbol" (at 104.14 76.2 0) (effects (font (size 1.27 1.27)) (hide yes)))
  (pin "1")
  (pin "2"))
 (symbol
  (lib_id "DEV:R_SMALL")
  (at 114.3 76.2 0)
  (unit 1)
  (exclude_from_sim no)
  (in_bom yes)
  (on_board yes)
  (dnp no)
  (fields_autoplaced yes)
  (property "Reference" "R206" (at 116.84 74.9299 0) (effects (font (size 1.27 1.27)) (justify left)))
  (property "Value" "5k1" (at 116.84 77.4699 0) (effects (font (size 1.27 1.27)) (justify left)))
  (property "Footprint" "project_footprints:R_0402" (at 114.3 76.2 0) (effects (font (size 1.27 1.27)) (hide yes)))
  (property "Datasheet" "~" (at 114.3 76.2 0) (effects (font (size 1.27 1.27)) (hide yes)))
  (property "Description" "Resistor, small symbol" (at 114.3 76.2 0) (effects (font (size 1.27 1.27)) (hide yes)))
  (pin "1")
  (pin "2"))
 (symbol
  (lib_id "DEV:R_SMALL")
  (at 208.28 63.5 0)
  (unit 1)
  (exclude_from_sim no)
  (in_bom yes)
  (on_board yes)
  (dnp no)
  (fields_autoplaced yes)
  (property "Reference" "R201" (at 210.82 62.2299 0) (effects (font (size 1.27 1.27)) (justify left)))
  (property "Value" "22k" (at 210.82 64.7699 0) (effects (font (size 1.27 1.27)) (justify left)))
  (property "Footprint" "project_footprints:R_0402" (at 208.28 63.5 0) (effects (font (size 1.27 1.27)) (hide yes)))
  (property "Datasheet" "~" (at 208.28 63.5 0) (effects (font (size 1.27 1.27)) (hide yes)))
  (property "Description" "Resistor, small symbol" (at 208.28 63.5 0) (effects (font (size 1.27 1.27)) (hide yes)))
  (pin "1")
  (pin "2"))
 (symbol
  (lib_id "power:GND")
  (at 175.26 91.44 0)
  (unit 1)
  (exclude_from_sim no)
  (in_bom yes)
  (on_board yes)
  (dnp no)
  (fields_autoplaced yes)
  (property "Reference" "#PWR0207" (at 175.26 97.79 0) (effects (font (size 1.27 1.27)) (hide yes)))
  (property "Value" "GND" (at 175.26 96.52 0) (effects (font (size 1.27 1.27))))
  (property "Footprint" "" (at 175.26 91.44 0) (effects (font (size 1.27 1.27)) (hide yes)))
  (property "Datasheet" "" (at 175.26 91.44 0) (effects (font (size 1.27 1.27)) (hide yes)))
  (property "Description" "Power symbol creates a global label with name \"GND\" , ground" (at 175.26 91.44 0) (effects (font (size 1.27 1.27)) (hide yes)))
  (pin "1"))
 (symbol
  (lib_id "power:VBUS")
  (at 142.24 121.92 0)
  (mirror y)
  (unit 1)
  (exclude_from_sim no)
  (in_bom yes)
  (on_board yes)
  (dnp no)
  (fields_autoplaced yes)
  (property "Reference" "#PWR0209" (at 142.24 125.73 0) (effects (font (size 1.27 1.27)) (hide yes)))
  (property "Value" "VBUS" (at 142.24 116.84 0) (effects (font (size 1.27 1.27))))
  (property "Footprint" "" (at 142.24 121.92 0) (effects (font (size 1.27 1.27)) (hide yes)))
  (property "Datasheet" "" (at 142.24 121.92 0) (effects (font (size 1.27 1.27)) (hide yes)))
  (property "Description" "Power symbol creates a global label with name \"VBUS\"" (at 142.24 121.92 0) (effects (font (size 1.27 1.27)) (hide yes)))
  (pin "1"))
 (symbol
  (lib_id "DEV:R_SMALL")
  (at 218.44 63.5 0)
  (unit 1)
  (exclude_from_sim no)
  (in_bom yes)
  (on_board yes)
  (dnp no)
  (fields_autoplaced yes)
  (property "Reference" "R202" (at 220.98 62.2299 0) (effects (font (size 1.27 1.27)) (justify left)))
  (property "Value" "22k" (at 220.98 64.7699 0) (effects (font (size 1.27 1.27)) (justify left)))
  (property "Footprint" "project_footprints:R_0402" (at 218.44 63.5 0) (effects (font (size 1.27 1.27)) (hide yes)))
  (property "Datasheet" "~" (at 218.44 63.5 0) (effects (font (size 1.27 1.27)) (hide yes)))
  (property "Description" "Resistor, small symbol" (at 218.44 63.5 0) (effects (font (size 1.27 1.27)) (hide yes)))
  (pin "1")
  (pin "2"))
 (symbol
  (lib_id "power:GND")
  (at 93.98 91.44 0)
  (unit 1)
  (exclude_from_sim no)
  (in_bom yes)
  (on_board yes)
  (dnp no)
  (fields_autoplaced yes)
  (property "Reference" "#PWR0206" (at 93.98 97.79 0) (effects (font (size 1.27 1.27)) (hide yes)))
  (property "Value" "GND" (at 93.98 96.52 0) (effects (font (size 1.27 1.27))))
  (property "Footprint" "" (at 93.98 91.44 0) (effects (font (size 1.27 1.27)) (hide yes)))
  (property "Datasheet" "" (at 93.98 91.44 0) (effects (font (size 1.27 1.27)) (hide yes)))
  (property "Description" "Power symbol creates a global label with name \"GND\" , ground" (at 93.98 91.44 0) (effects (font (size 1.27 1.27)) (hide yes)))
  (pin "1"))
 (symbol
  (lib_id "power:VBUS")
  (at 223.52 121.92 0)
  (mirror y)
  (unit 1)
  (exclude_from_sim no)
  (in_bom yes)
  (on_board yes)
  (dnp no)
  (fields_autoplaced yes)
  (property "Reference" "#PWR0210" (at 223.52 125.73 0) (effects (font (size 1.27 1.27)) (hide yes)))
  (property "Value" "VBUS" (at 223.52 116.84 0) (effects (font (size 1.27 1.27))))
  (property "Footprint" "" (at 223.52 121.92 0) (effects (font (size 1.27 1.27)) (hide yes)))
  (property "Datasheet" "" (at 223.52 121.92 0) (effects (font (size 1.27 1.27)) (hide yes)))
  (property "Description" "Power symbol creates a global label with name \"VBUS\"" (at 223.52 121.92 0) (effects (font (size 1.27 1.27)) (hide yes)))
  (pin "1"))
 (symbol
  (lib_id "USB-CONN:USB4510-03-1-A")
  (at 76.2 53.34 0)
  (unit 1)
  (exclude_from_sim no)
  (in_bom yes)
  (on_board yes)
  (dnp no)
  (fields_autoplaced yes)
  (property "Reference" "J201" (at 76.2 48.26 0) (effects (font (size 1.27 1.27))))
  (property "Value" "USB4510-03-1-A" (at 76.2 50.8 0) (effects (font (size 1.27 1.27))))
  (property "Footprint" "project_footprints:USB4510031A" (at 102.87 148.26 0) (effects (font (size 1.27 1.27)) (justify left top) (hide yes)))
  (property "Datasheet" "https://gct.co/files/drawings/usb4510.pdf" (at 102.87 248.26 0) (effects (font (size 1.27 1.27)) (justify left top) (hide yes)))
  (property "Description" "USB Connectors USB C Rec 16P 3u\" Mid Mnt 1.6mm O-set SMT L = 6.5mm S-Spring" (at 76.2 43.18 0) (effects (font (size 1.27 1.27)) (hide yes)))
  (property "Height" "3.36" (at 102.87 448.26 0) (effects (font (size 1.27 1.27)) (justify left top) (hide yes)))
  (property "Mouser Part Number" "640-USB4510031A" (at 102.87 548.26 0) (effects (font (size 1.27 1.27)) (justify left top) (hide yes)))
  (property "Mouser Price/Stock" "https://www.mouser.co.uk/ProductDetail/GCT/USB4510-03-1-A?qs=7D1LtPJG0i3iod3O3OZ7LA%3D%3D" (at 102.87 648.26 0) (effects (font (size 1.27 1.27)) (justify left top) (hide yes)))
  (property "Manufacturer_Name" "GCT (GLOBAL CONNECTOR TECHNOLOGY)" (at 102.87 748.26 0) (effects (font (size 1.27 1.27)) (justify left top) (hide yes)))
  (property "Manufacturer_Part_Number" "USB4510-03-1-A" (at 102.87 848.26 0) (effects (font (size 1.27 1.27)) (justify left top) (hide yes)))
  (pin "B8")
  (pin "MH3")
  (pin "MH4")
  (pin "B7")
  (pin "B5")
  (pin "A1")
  (pin "A9")
  (pin "A5")
  (pin "A7")
  (pin "A8")
  (pin "B6")
  (pin "A4")
  (pin "A6")
  (pin "A12")
  (pin "MH1")
  (pin "MH2"))
 (symbol
  (lib_id "power:GND")
  (at 223.52 144.78 0)
  (mirror y)
  (unit 1)
  (exclude_from_sim no)
  (in_bom yes)
  (on_board yes)
  (dnp no)
  (fields_autoplaced yes)
  (property "Reference" "#PWR0214" (at 223.52 151.13 0) (effects (font (size 1.27 1.27)) (hide yes)))
  (property "Value" "GND" (at 223.52 149.86 0) (effects (font (size 1.27 1.27))))
  (property "Footprint" "" (at 223.52 144.78 0) (effects (font (size 1.27 1.27)) (hide yes)))
  (property "Datasheet" "" (at 223.52 144.78 0) (effects (font (size 1.27 1.27)) (hide yes)))
  (property "Description" "Power symbol creates a global label with name \"GND\" , ground" (at 223.52 144.78 0) (effects (font (size 1.27 1.27)) (hide yes)))
  (pin "1"))
 (symbol
  (lib_id "power:VBUS")
  (at 78.74 127 0)
  (unit 1)
  (exclude_from_sim no)
  (in_bom yes)
  (on_board yes)
  (dnp no)
  (fields_autoplaced yes)
  (property "Reference" "#PWR0211" (at 78.74 130.81 0) (effects (font (size 1.27 1.27)) (hide yes)))
  (property "Value" "VBUS" (at 78.74 121.92 0) (effects (font (size 1.27 1.27))))
  (property "Footprint" "" (at 78.74 127 0) (effects (font (size 1.27 1.27)) (hide yes)))
  (property "Datasheet" "" (at 78.74 127 0) (effects (font (size 1.27 1.27)) (hide yes)))
  (property "Description" "Power symbol creates a global label with name \"VBUS\"" (at 78.74 127 0) (effects (font (size 1.27 1.27)) (hide yes)))
  (pin "1"))
 (symbol
  (lib_id "Power_Protection:USBLC6-4SC6")
  (at 142.24 132.08 0)
  (mirror y)
  (unit 1)
  (exclude_from_sim no)
  (in_bom yes)
  (on_board yes)
  (dnp no)
  (fields_autoplaced yes)
  (property "Reference" "U201" (at 135.89 132.0799 0) (effects (font (size 1.27 1.27)) (justify left)))
  (property "Value" "USBLC6-4SC6" (at 135.89 134.6199 0) (effects (font (size 1.27 1.27)) (justify left)))
  (property "Footprint" "Package_TO_SOT_SMD:SOT-23-6" (at 139.7 142.24 0) (effects (font (size 1.27 1.27)
    (italic yes)) (justify left) (hide yes)))
  (property "Datasheet" "https://www.st.com/resource/en/datasheet/usblc6-4.pdf" (at 139.7 144.78 0) (effects (font (size 1.27 1.27)) (justify left) (hide yes)))
  (property "Description" "Very low capacitance ESD protection diode, 4 data-line, SOT-23-6" (at 142.24 132.08 0) (effects (font (size 1.27 1.27)) (hide yes)))
  (pin "1")
  (pin "3")
  (pin "4")
  (pin "5")
  (pin "6")
  (pin "2"))
 (symbol
  (lib_id "power:VBUS")
  (at 218.44 53.34 0)
  (unit 1)
  (exclude_from_sim no)
  (in_bom yes)
  (on_board yes)
  (dnp no)
  (fields_autoplaced yes)
  (property "Reference" "#PWR0202" (at 218.44 57.15 0) (effects (font (size 1.27 1.27)) (hide yes)))
  (property "Value" "VBUS" (at 218.44 48.26 0) (effects (font (size 1.27 1.27))))
  (property "Footprint" "" (at 218.44 53.34 0) (effects (font (size 1.27 1.27)) (hide yes)))
  (property "Datasheet" "" (at 218.44 53.34 0) (effects (font (size 1.27 1.27)) (hide yes)))
  (property "Description" "Power symbol creates a global label with name \"VBUS\"" (at 218.44 53.34 0) (effects (font (size 1.27 1.27)) (hide yes)))
  (pin "1")))
